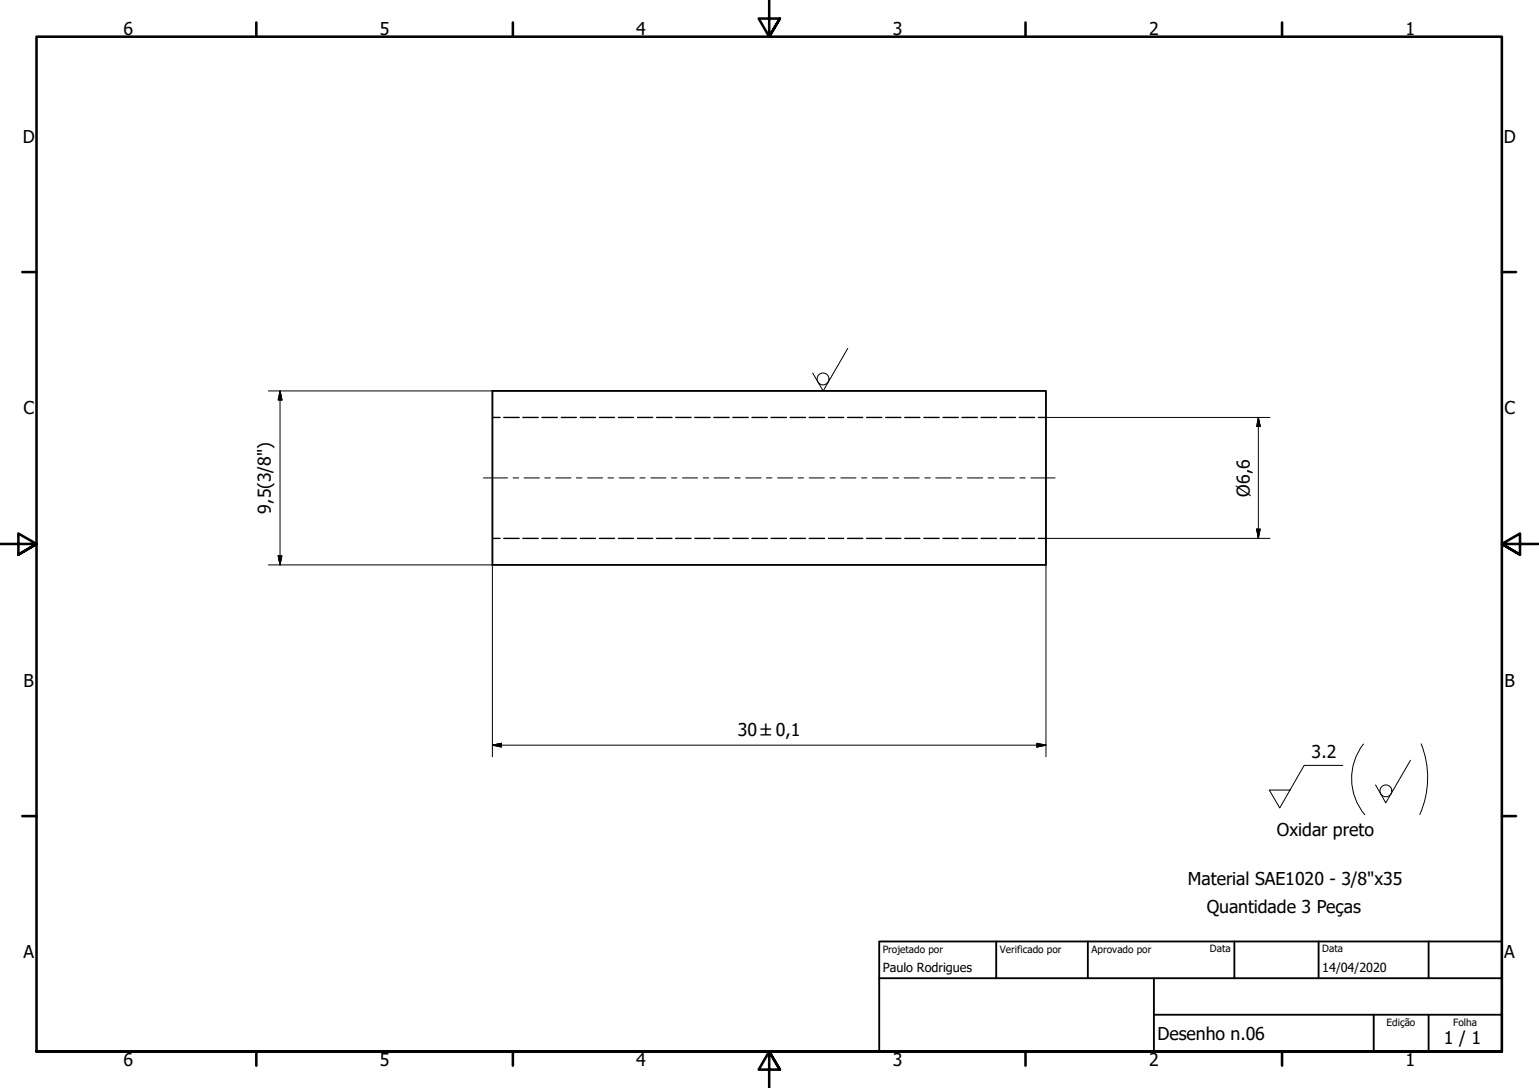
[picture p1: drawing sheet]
<svg xmlns="http://www.w3.org/2000/svg" width="420mm" height="297mm" viewBox="0 0 420 297" stroke-linecap="round" stroke-linejoin="round" font-family="sans-serif">
<path d="M134.4 106.7h151.2v47.5h-151.2z" fill="none" stroke="#000" stroke-width=".51"/>
<!-- layer: Oculto (ISO) -->
<g fill="none" stroke="#000" stroke-width=".38">
<path d="M134.4 114h2.1M137.5 114h4.2M142.7 114h4.2M148 114h4.1M153.2 114h4.2M158.4 114h4.2M163.6 114h4.2M168.8 114h4.2M174.1 114h4.1M179.3 114h4.2M184.5 114h4.2M189.7 114h4.2"/>
<path d="M194.9 114h4.2M200.1 114h4.2M205.3 114h4.2M210.5 114h4.2M215.7 114h4.2M220.9 114h4.2M226.2 114h4.1M231.4 114h4.1M236.6 114h4.1M241.8 114h4.1M247 114h4.1M252.2 114h4.2"/>
<path d="M257.4 114h4.2M262.6 114h4.2M267.8 114h4.2M273 114h4.2M278.3 114h4.1M283.5 114h2.1M134.4 147h2.1M137.5 147h4.2M142.7 147h4.2M148 147h4.1M153.2 147h4.2M158.4 147h4.2"/>
<path d="M163.6 147h4.2M168.8 147h4.2M174.1 147h4.1M179.3 147h4.2M184.5 147h4.2M189.7 147h4.2M194.9 147h4.2M200.1 147h4.2M205.3 147h4.2M210.5 147h4.2M215.7 147h4.2M220.9 147h4.2"/>
<path d="M226.2 147h4.1M231.4 147h4.1M236.6 147h4.1M241.8 147h4.1M247 147h4.1M252.2 147h4.2M257.4 147h4.2M262.6 147h4.2M267.8 147h4.2M273 147h4.2M278.3 147h4.1M283.5 147h2.1"/>
</g>
<!-- layer: Borda (ISO) -->
<g fill="none" stroke="#000" stroke-width=".7">
<path d="M70 6.1v3.9M140 6.1v3.9M210 0v10l-2.9-4.9h5.8l-2.9 4.9 2.9-4.9M280 6.1v3.9M350 6.1v3.9M6.1 74.3h3.9M410 74.3h3.9M0 148.5h10l-5-2.8v5.7l5-2.9-5 2.9M420 148.5h-10l5-2.8v5.7l-5-2.9 5 2.9M6.1 222.8h3.9M410 222.8h3.9M10 287.1v-277.1h400v277.1h-400h400"/>
<path d="M70 287.1v3.8M140 287.1v3.8M212.9 292l-2.9-4.9 2.9 4.9h-5.8l2.9-4.9v9.9M280 287.1v3.8M350 287.1v3.8"/>
</g>
<path d="M240 257h170v30.1h-170zM272 257v10.1M297 257v10.1M337 257v10.1M360 257v10.1M390 257v10.1M240 267.1h170M315 277h95M315 267.1v20M375 277v10.1M390 277v10.1" fill="none" stroke="#000" stroke-width=".51"/>
<!-- layer: Geometria de rascunho (ISO) -->
<path d="M372.2 203.1a15.3 15.3 0 0 0 .4 19.3M388 203.1a24.7 24.7 0 0 1-.4 19.3" fill="none" stroke="#000" stroke-width=".27"/>
<!-- layer: Linha de centro (ISO) -->
<g fill="none" stroke="#000" stroke-width=".27">
<path d="M132 130.5h6.6M140.1 130.5h1.5M143.1 130.5h4.2M148.7 130.5h1.5M151.7 130.5h4.2M157.4 130.5h1.5M160.4 130.5h4.1M166 130.5h1.5M169 130.5h4.2M174.7 130.5h1.4M177.7 130.5h4.1M183.3 130.5h1.5"/>
<path d="M186.3 130.5h4.1M192 130.5h1.5M194.9 130.5h4.2M200.6 130.5h1.5M203.6 130.5h4.2M209.2 130.5h1.6M212.3 130.5h4.1M217.9 130.5h1.5M220.9 130.5h4.1M226.6 130.5h1.4M229.6 130.5h4.1M235.2 130.5h1.5"/>
<path d="M238.2 130.5h4.1M243.8 130.5h1.6M246.8 130.5h4.2M252.5 130.5h1.5M255.5 130.5h4.2M261.1 130.5h1.5M264.1 130.5h4.2M269.7 130.5h1.6M272.8 130.5h4.1M278.4 130.5h1.5M281.4 130.5h6.6"/>
</g>
<g fill="none" stroke="#000" stroke-width=".27">
<path d="M73.3 106.7h61.1M76.5 106.7l.5 2.5h-1.1zM76.5 106.7v47.5M285.6 114h61.1M343.5 114l.5 2.4h-.9zM343.5 114v33M73.3 154.2h61.1v52.4M75.9 151.8h1.1l-.5 2.4zM285.6 154.2v52.4M285.6 147h61.1M343.1 144.4h.9l-.5 2.6zM134.4 203.4l2.5-.5v1z"/>
<path d="M134.4 203.4h151.2M283.1 202.9l2.5 .5-2.5 .5z"/>
</g>
<path d="M76.5 106.7l.5 2.5zM76.5 106.7l.5 2.5h-1.1zM343.5 114l.5 2.4zM343.5 114l.5 2.4h-.9zM75.9 151.8l.6 2.4zM75.9 151.8h1.1l-.5 2.4zM343.1 144.4l.4 2.6zM343.1 144.4h.9l-.5 2.6zM134.4 203.4l2.5-.5zM134.4 203.4l2.5-.5v1zM283.1 203.9l2.5-.5zM283.1 202.9l2.5 .5-2.5 .5z" fill="#000" stroke="#000" stroke-width=".27"/>
<g fill="none" stroke="#000" stroke-width=".27">
<path d="M231.5 95.1l-6.8 11.6-2.8-4.9M366.6 209h-10.6l-6.6 11.6-2.9-4.9h5.7M385.1 207.6l-6.8 11.6-2.8-4.9"/>
<circle cx="224.7" cy="103.5" r="1.62"/>
<circle cx="378.4" cy="215.9" r="1.62"/>
</g>
<g font-size="4.8">
<text x="33.7" y="9.6">6</text>
<text x="103.7" y="9.6">5</text>
<text x="173.7" y="9.6">4</text>
<text x="243.7" y="9.6">3</text>
<text x="313.7" y="9.6">2</text>
<text x="383.7" y="9.6">1</text>
<text x="6.2" y="38.9">D</text>
<text x="410.5" y="38.9">D</text>
<text x="6.4" y="113.1">C</text>
<text x="410.7" y="113.1">C</text>
<text x="341.2" y="135.6" transform="rotate(-90 341.2 135.6)">Ø6,6</text>
<text x="73.9" y="140.2" transform="rotate(-90 73.9 140.2)">9,5(3/8&quot;)</text>
<text x="6.4" y="187.4">B</text>
<text x="410.7" y="187.4">B</text>
<text x="201.4" y="201">30 ±0,1</text>
<text x="358.1" y="206.9">3.2</text>
<text x="348.6" y="228.3">Oxidar preto</text>
<text x="324.3" y="241.7">Material SAE1020 - 3/8&quot;x35</text>
<text x="329.4" y="249.2">Quantidade 3 Peças</text>
<text x="6.4" y="261.7">A</text>
<text x="410.7" y="261.7">A</text>
<text x="316" y="283.8">Desenho n.06</text>
<text x="394.2" y="285">1 / 1</text>
<text x="33.7" y="290.9">6</text>
<text x="103.7" y="290.9">5</text>
<text x="173.7" y="290.9">4</text>
<text x="243.7" y="290.9">3</text>
<text x="313.7" y="290.9">2</text>
<text x="383.7" y="290.9">1</text>
</g>
<g font-size="3.4">
<text x="241" y="265.4">Paulo Rodrigues</text>
<text x="361" y="265.5">14/04/2020</text>
</g>
<g font-size="2.7">
<text x="241" y="260.1">Projetado por</text>
<text x="273" y="260.1">Verificado por</text>
<text x="298" y="260.1">Aprovado por</text>
<text x="330.3" y="260">Data</text>
<text x="361" y="260">Data</text>
<text x="378.5" y="280.2">Edição</text>
<text x="396.7" y="280.1">Folha</text>
</g>
</svg>
